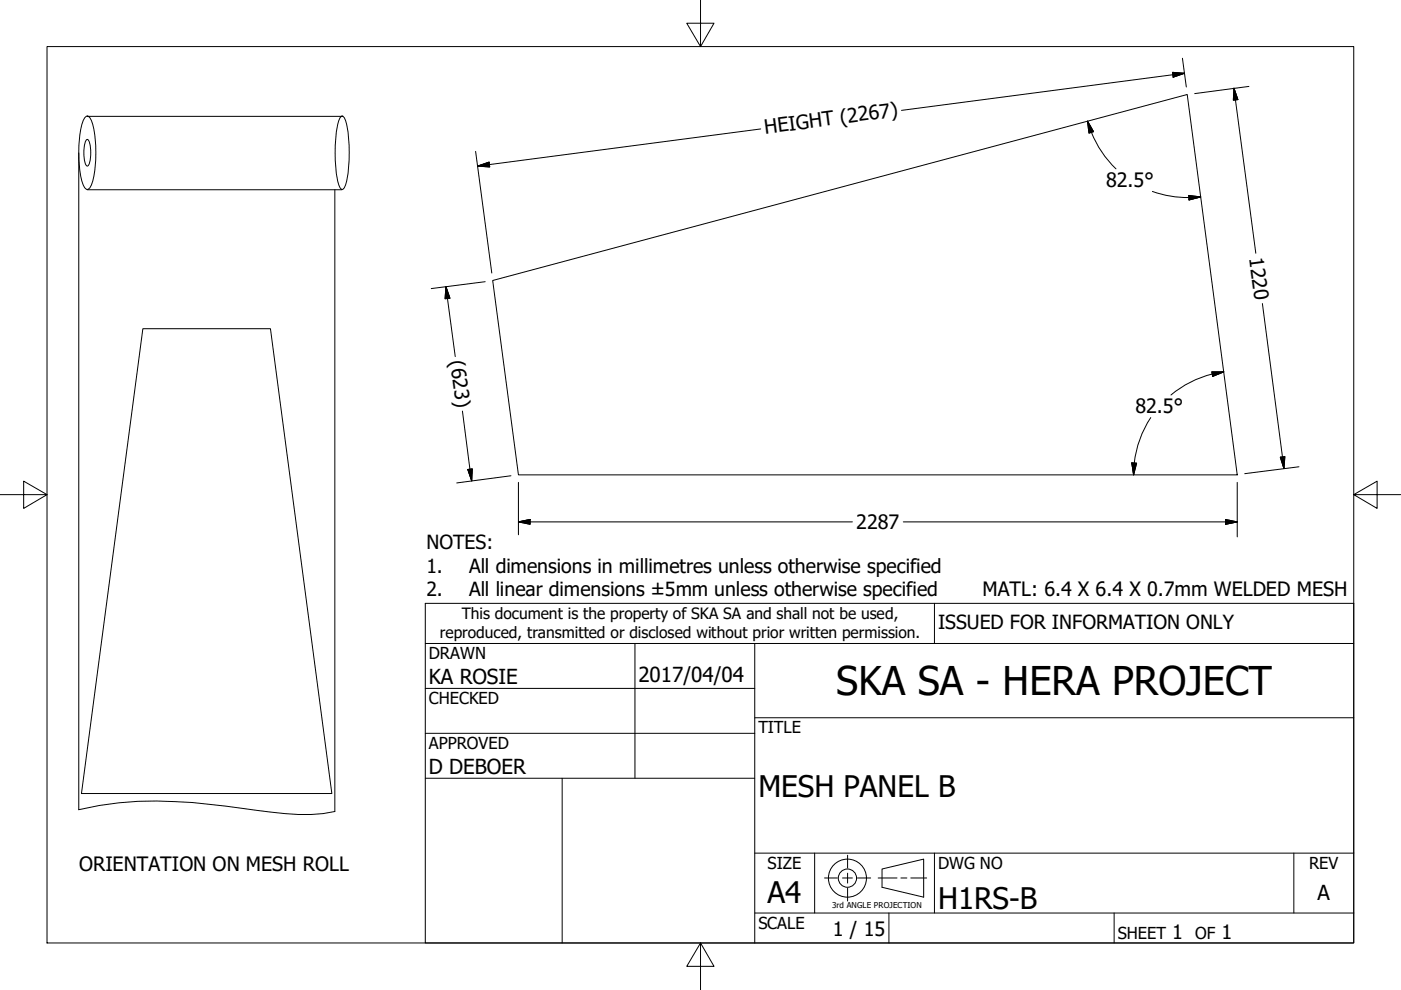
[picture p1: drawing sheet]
<svg xmlns="http://www.w3.org/2000/svg" width="297mm" height="210mm" viewBox="0 0 297 210" stroke-linecap="round" stroke-linejoin="round" font-family="sans-serif">
<!-- layer: Visible (ANSI) -->
<path d="M104.5 59.5l147.2-39.5 10.6 80.7h-152.4zM30.3 69.7h27l13.1 98.5h-53.1z" fill="none" stroke="#000" stroke-width=".21"/>
<!-- layer: Border (ANSI) -->
<path d="M148.5 -.1v10l-2.9-5h5.8l-2.9 5M10 9.9h277v190h-277zM0 104.9h10l-5-2.9v5.8l5-2.9M287 104.9l5 2.9v-5.8l-5 2.9h10M148.5 199.9l2.9 5h-5.8l2.9-5v10" fill="none" stroke="#000" stroke-width=".21"/>
<!-- layer: Sketch Geometry (ANSI) -->
<g fill="none" stroke="#000" stroke-width=".21">
<path d="M16.7 32.4v139.3a74.5 74.5 0 0 1 24.1-1.5l13.6 1.6a61.6 61.6 0 0 0 14.1 .7l2.5-.4v-131.9M18.2 24.7l.3-.1a2.13 2.13 0 0 1 1.2 1.8 26.6 26.6 0 0 1-.3 12.7l-.6 .9-.3 .2a2.13 2.13 0 0 1-1.2-1.9 26.6 26.6 0 0 1 .3-12.6zM18.3 29.7l.2-.1a3.3 3.3 0 0 1 .7 2.8l-.1 1.4a1.57 1.57 0 0 1-.6 1.4 3.3 3.3 0 0 1-.7-2.8l.1-1.4zM18.5 24.7h54M72.3 24.7l.2-.1a2.15 2.15 0 0 1 1 1.8 32.1 32.1 0 0 1-.2 12.7l-.5 .9-.3 .2a2.15 2.15 0 0 1-.9-1.9 32.1 32.1 0 0 1 .2-12.6zM18.5 40.2h54M174.8 186.2h2.7M178.6 186.2h2.1M179.7 181.3v2.8M179.7 185.1v2.1M179.7 188.3v2.7M181.8 186.2h2.8"/>
<path d="M186.2 186.2h4M187 184.2l8.8-2v8l-8.8-2.1zM191 186.2h1.3M193.1 186.2h3.4"/>
<circle cx="179.7" cy="186.2" r="4"/>
<circle cx="179.7" cy="186.2" r="1.94"/>
</g>
<!-- layer: Title (ANSI) -->
<g fill="none" stroke="#000" stroke-width=".21">
<path d="M90.2 127.9h196.8v72h-196.8zM90.2 136.4h196.8M134.6 136.4v28.6M160 136.4v63.5M198.1 127.9v8.5M90.2 146h69.8M90.2 155.5h69.8M160 152.2h127M90.2 165h69.8M119.2 165v34.9M160 193.6h127M160 180.9h127"/>
<path d="M172.7 180.9v12.7M188.5 193.6v6.3M198.1 180.9v12.7M236.2 193.6v6.3M274.3 180.9v12.7"/>
</g>
<!-- layer: Dimension (ANSI) -->
<g fill="none" stroke="#000" stroke-width=".21">
<path d="M248.6 15.3l2.5 .2-2.4 .9zM250.7 12.4l.8 6.1M251.1 15.5l-60 7.9M261.6 18.7l.8 2.4-.9 .1zM261.6 18.7l4.7 35M264.8 18.3l-11.5 1.5M100.8 32.1l3.5 25.8M101.3 35.2l2.4-.8 .1 1zM161.3 27.3l-60 7.9M230.6 25.7l1.2 2.2-.9 .3zM230.6 25.7a22.6 22.6 0 0 0 6 10.1M102.9 59.7l-11.5 1.5"/>
<path d="M244.3 40.6a22.8 22.8 0 0 0 10.3 1.2M252 41.4l2.6 .4-2.5 .6zM94.6 60.8l.8 2.4-1 .1zM94.6 60.8l1.9 14.8M256.9 78.8h2.6l-2.4 1zM257 79.3a22 22 0 0 0-8.7 4.4M259.5 78.8l-2.5 .5M267.7 64.4l4.5 34.9M98 87.2l2 14.8M99.2 99.5l.9-.1-.1 2.6zM240 98.1l1 .1-.7 2.5zM244 88.5a22 22 0 0 0-3.7 12.2"/>
<path d="M271.5 96.9l.9-.1-.2 2.5zM275.4 99l-11.5 1.4M108.3 100.9l-11.5 1.5M109.9 110.7l2.5-.6v1.1zM109.9 110.7h70.8M109.9 102.3v11.1M191.5 110.7h70.8M259.8 110.1l2.5 .6-2.5 .5zM262.3 102.3v11.5"/>
</g>
<g fill="#000" stroke="#000" stroke-width=".21">
<path d="M248.7 16.4l2.4-.9zM248.6 15.3l2.5 .2-2.4 .9zM101.3 35.2l2.4-.8zM101.3 35.2l2.4-.8 .1 1zM230.6 25.7l1.2 2.2zM230.6 25.7l1.2 2.2-.9 .3zM261.6 18.7l.8 2.4zM261.6 18.7l.8 2.4-.9 .1zM252.1 42.4l2.5-.6zM252 41.4l2.6 .4-2.5 .6zM94.6 60.8l.8 2.4zM94.6 60.8l.8 2.4-1 .1z"/>
<path d="M257.1 79.8l2.4-1zM256.9 78.8h2.6l-2.4 1zM99.2 99.5l.8 2.5zM99.2 99.5l.9-.1-.1 2.6zM240 98.1l.3 2.6zM240 98.1l1 .1-.7 2.5zM271.5 96.9l.7 2.4zM271.5 96.9l.9-.1-.2 2.5zM109.9 110.7l2.5-.6zM109.9 110.7l2.5-.6v1.1zM259.8 111.2l2.5-.5zM259.8 110.1l2.5 .6-2.5 .5z"/>
</g>
<text font-size="8.4" x="177.3" y="147.4">SKA SA - HERA PROJECT</text>
<g font-size="6.3">
<text x="160.8" y="169">MESH PANEL B</text>
<text x="162.8" y="191.4">A4</text>
<text x="198.9" y="192.7">H1RS-B</text>
</g>
<g font-size="4.4">
<text x="90.9" y="145.1">KA ROSIE</text>
<text x="135.4" y="144.5">2017/04/04</text>
<text x="90.9" y="164.1">D DEBOER</text>
<text x="279.3" y="190.7">A</text>
</g>
<g font-size="4.2">
<text x="162.2" y="28.4" transform="rotate(-7 162.2 28.4)">HEIGHT (2267)</text>
<text x="234.5" y="39.7">82.5°</text>
<text x="264.9" y="54.7" transform="rotate(83 264.9 54.7)">1220</text>
<text x="95.4" y="76.6" transform="rotate(83 95.4 76.6)">(623)</text>
<text x="240.7" y="87.7">82.5°</text>
<text x="181.5" y="112.2">2287</text>
<text x="208.3" y="126.5">MATL: 6.4 X 6.4 X 0.7mm WELDED MESH</text>
<text x="16.8" y="184.8">ORIENTATION ON MESH ROLL</text>
<text x="176.6" y="198.5">1 / 15</text>
<text x="248.5" y="199.1">1</text>
<text x="259" y="199.1">1</text>
</g>
<g font-size="4.1">
<text x="90.4" y="116.4">NOTES:</text>
<text x="90.4" y="121.4">1.</text>
<text x="99.4" y="121.4">All dimensions in millimetres unless otherwise specified</text>
<text x="90.4" y="126.3">2.</text>
<text x="99.4" y="126.3">All linear dimensions ±5mm unless otherwise specified</text>
<text x="198.9" y="133.4">ISSUED FOR INFORMATION ONLY</text>
</g>
<g font-size="3.5">
<text x="90.9" y="139.7">DRAWN</text>
<text x="90.9" y="149.3">CHECKED</text>
<text x="160.8" y="155.5">TITLE</text>
<text x="90.9" y="158.8">APPROVED</text>
<text x="162.8" y="184.2">SIZE</text>
<text x="198.9" y="184.2">DWG NO</text>
<text x="277.6" y="184.2">REV</text>
<text x="160.8" y="196.9">SCALE</text>
<text x="237" y="199.1">SHEET</text>
<text x="253.4" y="199.1">OF</text>
</g>
<g font-size="3.3">
<text x="97.9" y="131.3">This document is the property of SKA SA and shall not be used,</text>
<text x="93.3" y="135.2">reproduced, transmitted or disclosed without prior written permission.</text>
</g>
<text font-size="1.7" x="176.4" y="192.6">3rd ANGLE PROJECTION</text>
</svg>
